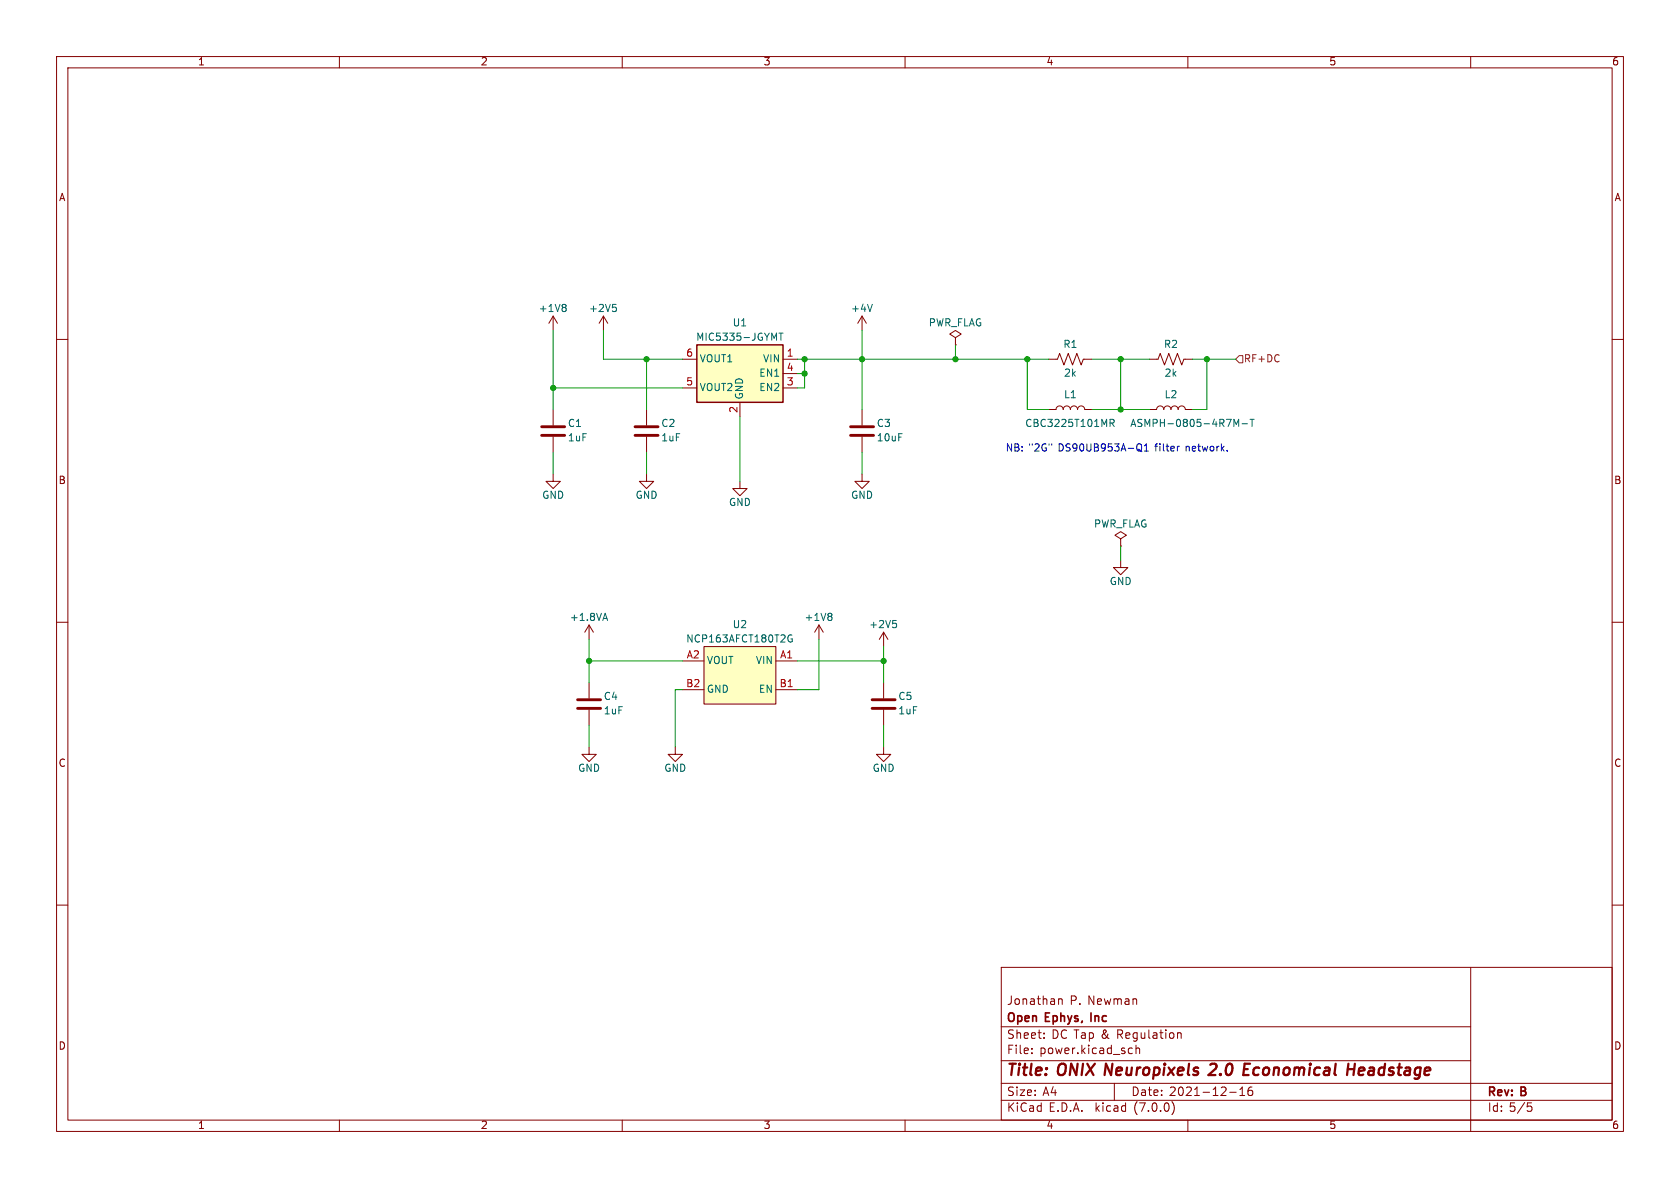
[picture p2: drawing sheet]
<svg xmlns="http://www.w3.org/2000/svg" width="297mm" height="210mm" viewBox="0 0 297 210" stroke-linecap="round" stroke-linejoin="round" font-family="sans-serif">
<g fill="none" stroke="#840000" stroke-width=".18">
<path d="M10 10h277v190h-277zM12 12h273v186h-273zM60 10v2M110 10v2M160 10v2M210 10v2M260 10v2M10 60h2M97.8 55.9l-.8 1.3M97.8 55.9v2.5M97.8 55.9l.8 1.3M106.7 55.9l-.8 1.3"/>
<path d="M106.7 55.9v2.5M106.7 55.9l.7 1.3M152.4 55.9v2.5M152.4 55.9l-.8 1.3M152.4 55.9l.8 1.3M168.9 59.7l1-.6-1-.7-1 .7 1 .6v1.3M285 60h2M97.8 72.4v2.8M97.8 77.2v2.8M114.3 72.4v2.8M114.3 77.2v2.8M120.6 63.5h2.6"/>
<path d="M120.6 68.6h2.6M130.8 71.1v2.6M138.4 63.5h2.6M138.4 68.6h2.6M138.4 66h2.6M152.4 72.4v2.8M152.4 77.2v2.8M168.9 61h.1M185.4 63.5h1.5l.4-1 .8 2 .7-2 .8 2 .8-2 .7 2 .4-1h1.5M185.4 72.4h1.3a.64 .64 0 0 1 .6-.6 .64 .64 0 0 1 .7 .6 .64 .64 0 0 1 .6-.6 .64 .64 0 0 1 .6 .6 .64 .64 0 0 1 .7-.6 .64 .64 0 0 1 .6 .6 .64 .64 0 0 1 .6-.6 .64 .64 0 0 1 .7 .6h1.2M203.2 72.4h1.3a.64 .64 0 0 1 .6-.6 .64 .64 0 0 1 .6 .6 .64 .64 0 0 1 .7-.6 .64 .64 0 0 1 .6 .6 .64 .64 0 0 1 .6-.6 .64 .64 0 0 1 .7 .6 .64 .64 0 0 1 .6-.6 .64 .64 0 0 1 .6 .6h1.3M203.2 63.5h1.5l.4-1 .8 2 .7-2 .8 2 .8-2 .7 2 .4-1h1.5"/>
<path d="M97.8 83.8v1.3h1.3l-1.3 1.3-1.3-1.3h1.3M114.3 83.8v1.3h1.3l-1.3 1.3-1.3-1.3h1.3M130.8 85.1v1.3h1.3l-1.3 1.2-1.3-1.2h1.3M152.4 83.8v1.3h1.3l-1.3 1.3-1.3-1.3h1.3M198.1 99.1v1.2h1.3l-1.3 1.3-1.3-1.3h1.3M198.1 95.3l1-.7-1-.6-1 .6 1 .7v1.2M198.1 96.5h.1M10 110h2M104.1 110.5v2.5M104.1 110.5l-.7 1.3M104.1 110.5l.8 1.3M120.6 116.8h3.9"/>
<path d="M124.5 114.3h12.7v10.2h-12.7zM137.2 116.8h3.8M144.8 110.5l-.8 1.3M144.8 110.5v2.5M144.8 110.5l.7 1.3M156.2 111.8l-.8 1.2M156.2 111.8v2.5M156.2 111.8l.8 1.2M285 110h2M104.1 132.1v1.3h1.3l-1.3 1.2-1.2-1.2h1.2M104.1 120.7v2.7M104.1 125.5v2.8"/>
<path d="M119.4 132.1v1.3h1.2l-1.2 1.2-1.3-1.2h1.3M120.6 121.9h3.9M137.2 121.9h3.8M156.2 132.1v1.3h1.3l-1.3 1.2-1.3-1.2h1.3M156.2 120.7v2.7M156.2 125.5v2.8M10 160h2M285 160h2M177 171h108v27h-108zM187.1 176.7l.3-.1h.3l.1 1M260 171v29M60 198v2"/>
<path d="M110 198v2M160 198v2M177 194.5h108M177 191.5h108M177 187.5h83M177 181.5h83M182.4 186.1v.2M182.4 185.3v.2M184.6 183.4v.2M184.6 182.6v.2M197 191.5v3M199.8 185.3h.4"/>
<path d="M200.2 186.2l-.4 .1M200.8 185.4l.2-.1h.4l.1 1M200.8 184.8v1.5M207.2 194.8a1.74 1.74 0 0 1 0 2.2M208.2 182.6v1M208.2 182.7l.2-.1h.3l.1 1M210 198v2M217.4 193.1h1.1M219.2 193.7h.8M219.2 192.6l.4-.4v1.5M221.3 192.2a.59 .59 0 0 0-.7 .6v.6l.2 .2 .4 .1 .2-.2 .1-.5-.2-.2-.4-.1-.3 .3M270.2 195.5h.3l.3 .3-.1 .6-.5 .1"/>
</g>
<path d="M214.3 188l-.3 .2M214.9 188.9l-1.3 1.1h1.3M219.8 190h.9M219.9 189h.7M220 188h1M238.3 189h1.1M239.5 188l-.2 2" fill="none" stroke="#840000" stroke-width=".4"/>
<g fill="none" stroke="#006464" stroke-width=".18">
<path d="M99.8 53.8l.3 .2-.3 .4 .3 .2v.2l-.3 .3M108.3 53.8h.6M108.7 54.3l.3 .2v.3l-.3 .3M137.7 58.9h.7M138.1 58.9v1.3M154.2 53.8l-.4 1.3M196.2 74.8l.6-.1 .2-.1-.1-.4-.7-.1v1.3M196.5 74.8l.5 .6M218.1 75.4v-1.3l.5 .9 .4-.9v1.3M219.6 74.9h1M221 74.1h.7M221.3 74.1v1.3"/>
<path d="M106.7 109.3h.6M107 108.4l.4 1.3M139.8 113h.3l-.1 .4-.3 .1-.3-.2M140 112.3l-.3-.1-.3 .2M146.8 108.4l.3 .3-.3 .3 .3 .2v.2l-.3 .3M157.8 109.7h.6M158.3 110.2l.2 .2v.3l-.2 .3"/>
</g>
<path d="M95.8 77h4M95.8 75.4h4M112.3 77h4M112.3 75.4h4M150.4 77h4M150.4 75.4h4M102.1 125.2h4.1M102.1 123.7h4.1M154.2 125.2h4M154.2 123.7h4" fill="none" stroke="#840000" stroke-width=".51"/>
<g fill="#ffffc2" stroke="#ffffc2" stroke-width=".18">
<path d="M123.2 61h15.2v10.1h-15.2z"/>
<path d="M124.5 114.3h12.7v10.2h-12.7z"/>
</g>
<path d="M123.2 61h15.2v10.1h-15.2z" fill="none" stroke="#840000" stroke-width=".25"/>
<path d="M219.1 62.9h.6v1.2h-.6l-.7-.6z" fill="none" stroke="#725600" stroke-width=".18"/>
<path d="M201.3 78.5a.43 .43 0 0 1 .5 .4v.4l-.2 .4M201.3 79.4l.3 .3M201.6 79.7l.3 .2M201.6 79.7h-.3M202.3 79.7h.7M202.3 78.8l.4-.3v1.2M208.5 78.9h-.2" fill="none" stroke="#0000c2" stroke-width=".18"/>
<g fill="none" stroke="#009600" stroke-width=".18">
<path d="M97.8 58.4v14M106.7 58.4v5.1h13.9M152.4 58.4v14M97.8 68.6h22.8M114.3 63.5v8.9M130.8 73.7v11.4M141 63.5h44.4M141 66h1.2M142.2 63.5v5.1h-1.2M168.9 61v2.5M181.6 63.5v8.9h3.8M193 63.5h10.2"/>
<path d="M193 72.4h10.2M198.1 63.5v8.9M210.8 63.5h7.6M213.4 63.5v8.9h-2.6M97.8 80v3.8M114.3 80v3.8M152.4 80v3.8M198.1 96.5v2.6M104.1 113v7.7M104.1 116.8h16.5M141 116.8h15.2M144.8 113v8.9h-3.8"/>
<path d="M156.2 114.3v6.4M104.1 128.3v3.8M120.6 121.9h-1.2v10.2M156.2 128.3v3.8"/>
</g>
<g fill="#009600" stroke="#009600" stroke-width=".18">
<circle cx="142.2" cy="63.5" r=".46"/>
<circle cx="168.9" cy="63.5" r=".46"/>
<circle cx="181.6" cy="63.5" r=".46"/>
<circle cx="198.1" cy="72.4" r=".46"/>
<circle cx="213.4" cy="63.5" r=".46"/>
<circle cx="152.4" cy="63.5" r=".46"/>
<circle cx="198.1" cy="63.5" r=".46"/>
<circle cx="142.2" cy="66" r=".46"/>
<circle cx="156.2" cy="116.8" r=".46"/>
<circle cx="97.8" cy="68.6" r=".46"/>
<circle cx="114.3" cy="63.5" r=".46"/>
<circle cx="104.1" cy="116.8" r=".46"/>
</g>
<g font-size="2.8" fill="#840000">
<text x="178" y="190.8">Title:</text>
<text x="187.1" y="190.8">ONIX Neuropixels</text>
<text x="215.1" y="190.8">2.0</text>
<text x="221.7" y="190.8">Economical</text>
<text x="240.6" y="190.8">Headstage</text>
</g>
<g font-size="2.1" fill="#840000">
<text x="178" y="177.9">Jonathan</text>
<text x="189.1" y="177.9">P. Newman</text>
<text x="178" y="183.9">Sheet:</text>
<text x="178" y="181.1">Open</text>
<text x="184.9" y="181.1">Ephys,</text>
<text x="185.9" y="183.9">DC Tap &amp; Regulation</text>
<text x="193.4" y="181.1">Inc</text>
<text x="178" y="186.6">File:</text>
<text x="183.8" y="186.6">power.kicad_sch</text>
<text x="178" y="196.8">KiCad</text>
<text x="178" y="194">Size:</text>
<text x="184.3" y="194">A4</text>
<text x="185.4" y="196.8">E.D.A.</text>
<text x="193.7" y="196.8">kicad</text>
<text x="200" y="194">Date:</text>
<text x="200.6" y="196.8">(7.0.0)</text>
<text x="206.7" y="194">2021-12-16</text>
<text x="263" y="194.2">Rev:</text>
<text x="263" y="196.8">Id: 5/5</text>
<text x="269" y="194.2">B</text>
</g>
<g font-size="1.8" fill="#840000">
<text x="35" y="11.8">1</text>
<text x="85" y="11.8">2</text>
<text x="135" y="11.8">3</text>
<text x="185" y="11.8">4</text>
<text x="235" y="11.8">5</text>
<text x="285" y="11.8">6</text>
<text x="10.4" y="35.8">A</text>
<text x="285.4" y="35.8">A</text>
<text x="10.3" y="85.8">B</text>
<text x="285.3" y="85.8">B</text>
<text x="10.3" y="135.8">C</text>
<text x="285.3" y="135.8">C</text>
<text x="10.3" y="185.8">D</text>
<text x="285.3" y="185.8">D</text>
<text x="35" y="199.8">1</text>
<text x="85" y="199.8">2</text>
<text x="135" y="199.8">3</text>
<text x="185" y="199.8">4</text>
<text x="235" y="199.8">5</text>
<text x="285" y="199.8">6</text>
</g>
<g font-size="1.8" fill="#006464">
<text x="95.2" y="55.4">+1V8</text>
<text x="104.1" y="55.4">+2V5</text>
<text x="129.5" y="58">U1</text>
<text x="150.4" y="55.4">+4V</text>
<text x="164.1" y="58">PWR_FLAG</text>
<text x="123" y="60.5">MIC5335-JGYMT</text>
<text x="123.7" y="64.3">VOUT1</text>
<text x="134.8" y="64.3">VIN</text>
<text x="187.9" y="61.8">R1</text>
<text x="205.7" y="61.8">R2</text>
<text x="123.7" y="69.4">VOUT2</text>
<text x="131.6" y="70.6" transform="rotate(-90 131.6 70.6)">GND</text>
<text x="134.1" y="69.4">EN2</text>
<text x="134.1" y="66.9">EN1</text>
<text x="188" y="66.9">2k</text>
<text x="188" y="70.7">L1</text>
<text x="205.8" y="70.7">L2</text>
<text x="205.8" y="66.9">2k</text>
<text x="100.3" y="75.8">C1</text>
<text x="116.8" y="75.8">C2</text>
<text x="154.9" y="75.8">C3</text>
<text x="181.2" y="75.8">CBC3225T101MR</text>
<text x="199.7" y="75.8">ASMPH-0805-4R7M-T</text>
<text x="100.3" y="78.3">1uF</text>
<text x="116.8" y="78.3">1uF</text>
<text x="154.9" y="78.3">10uF</text>
<text x="95.8" y="88.5">GND</text>
<text x="112.3" y="88.5">GND</text>
<text x="128.8" y="89.7">GND</text>
<text x="150.4" y="88.5">GND</text>
<text x="193.3" y="93.5">PWR_FLAG</text>
<text x="196.1" y="103.7">GND</text>
<text x="100.7" y="110">+1.8VA</text>
<text x="121.3" y="113.9">NCP163AFCT180T2G</text>
<text x="129.5" y="111.3">U2</text>
<text x="142.2" y="110">+1V8</text>
<text x="153.6" y="111.3">+2V5</text>
<text x="125" y="117.7">VOUT</text>
<text x="133.5" y="117.7">VIN</text>
<text x="106.7" y="124">C4</text>
<text x="125" y="122.7">GND</text>
<text x="134" y="122.7">EN</text>
<text x="158.8" y="124">C5</text>
<text x="106.7" y="126.6">1uF</text>
<text x="158.8" y="126.6">1uF</text>
<text x="102.1" y="136.7">GND</text>
<text x="117.4" y="136.7">GND</text>
<text x="154.2" y="136.7">GND</text>
</g>
<g font-size="1.8" fill="#a90000">
<text x="121.3" y="63.2">6</text>
<text x="139" y="63.2">1</text>
<text x="139" y="65.8">4</text>
<text x="121.3" y="68.3">5</text>
<text x="139" y="68.3">3</text>
<text x="130.6" y="73.1" transform="rotate(-90 130.6 73.1)">2</text>
<text x="121.3" y="116.6">A2</text>
<text x="137.9" y="116.6">A1</text>
<text x="121.3" y="121.7">B2</text>
<text x="137.8" y="121.7">B1</text>
</g>
<text font-size="1.8" fill="#725600" x="219.9" y="64.3">RF+DC</text>
<g font-size="1.8" fill="#0000c2">
<text x="177.8" y="80">NB: &quot;2G&quot;</text>
<text x="187.2" y="80">DS90UB953A-Q1</text>
<text x="204.4" y="80">filter</text>
<text x="209.9" y="80">network.</text>
</g>
</svg>
